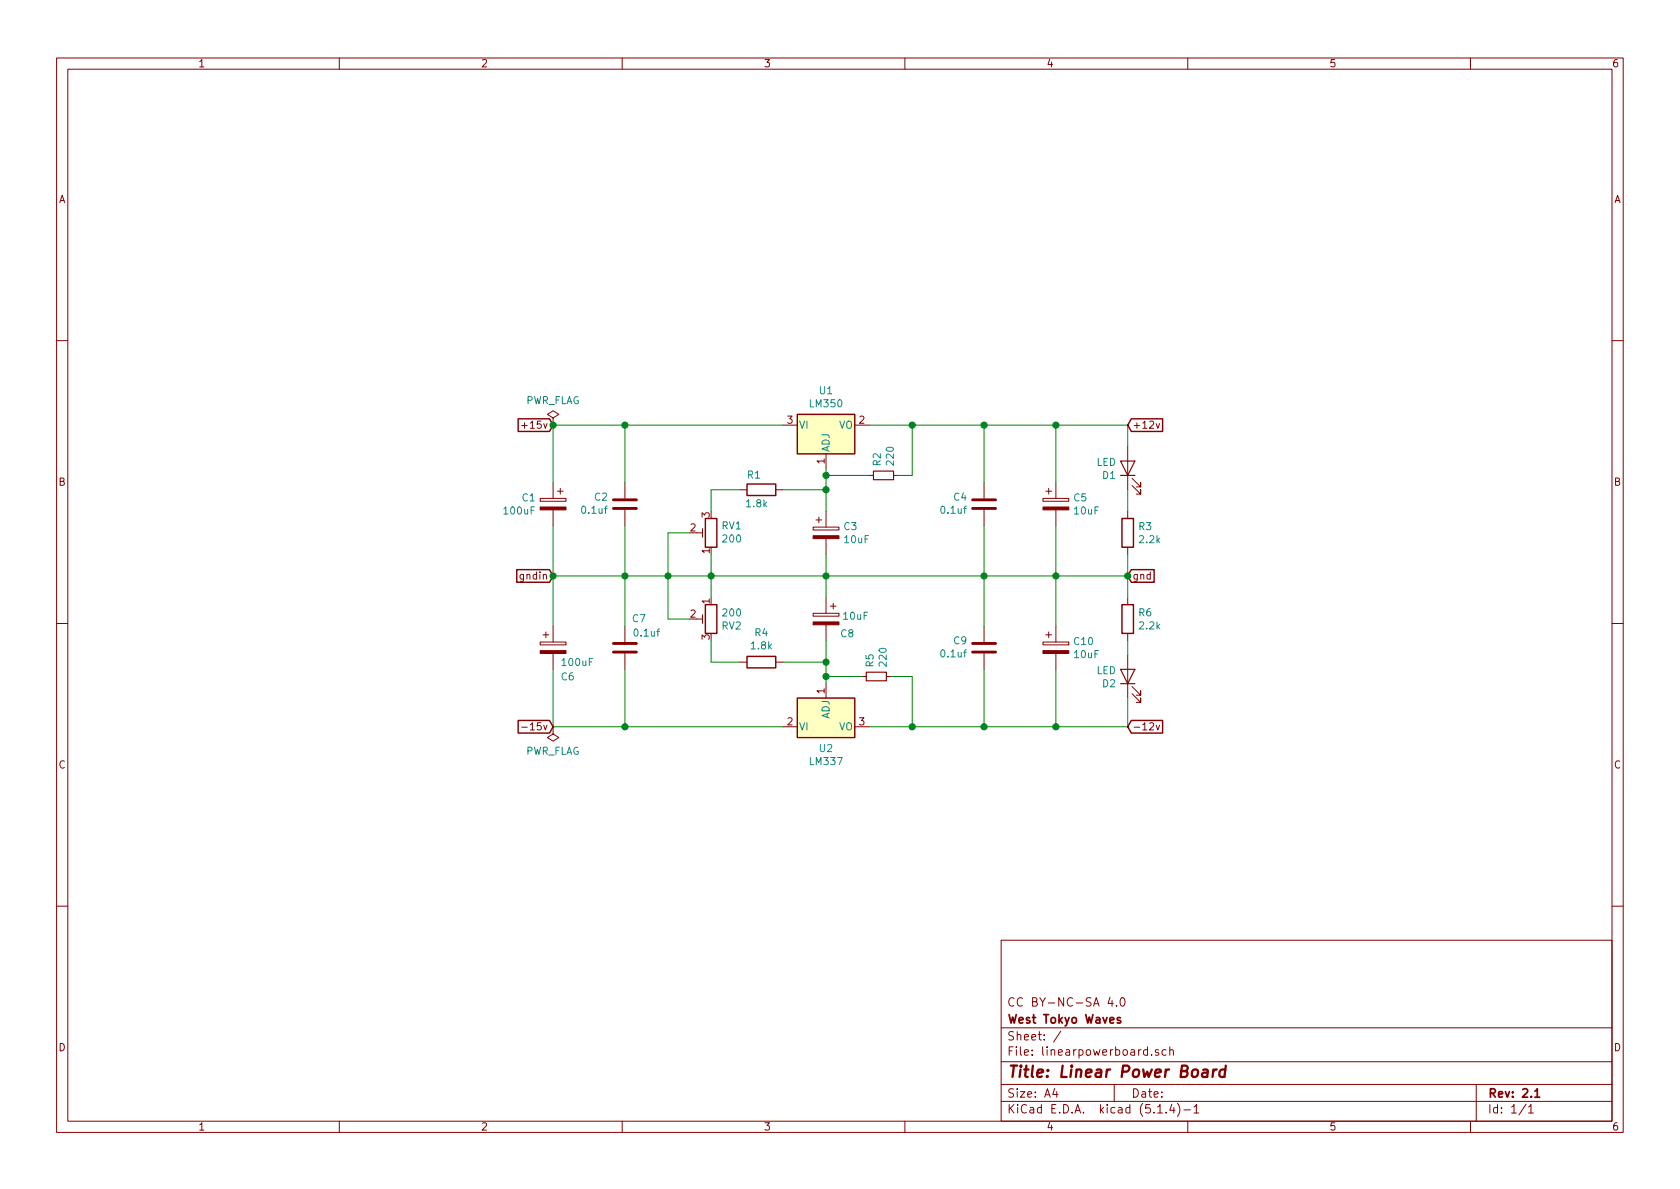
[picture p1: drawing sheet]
<svg xmlns="http://www.w3.org/2000/svg" width="297mm" height="210mm" viewBox="0 0 297 210" stroke-linecap="round" stroke-linejoin="round" font-family="sans-serif">
<g fill="none" stroke="#840000" stroke-width=".18">
<path d="M10 10.3h277v189.9h-277zM12 12.2h273v186.1h-273zM60 10.3v1.9M110 10.3v1.9M160 10.3v1.9M210 10.3v1.9M260 10.3v1.9M10 60.2h2M92.3 75.3h.9M97.8 73.9l1-.6-1-.7-1 .7 1 .6v1.3M97.8 75.2h.1M138.4 75.2h2.6"/>
<path d="M151.1 75.2h2.6M199.4 79v7.6M204.4 74.9l.3 .8 .3-.8M285 60.2h2M95.5 88.1h4.6v.5h-4.6zM97.8 85.3v2.8M97.8 90.2v2.8M98.6 86.9h1M99.1 86.4v1M110.5 85.3v2.8M110.5 90.2v2.8M123.2 94.2h1"/>
<path d="M124.2 93.5v1.5M130.8 86.6h1.3M137.2 86.6h1.2M143.8 93.2h4.5v.5h-4.5zM144.3 91.9h1M144.8 91.4v1.1M146 80.3v2.5M146 90.4v2.8M146 95.2v2.8M153.7 84.1h.7M158 84.1h.7M174 85.3v2.8"/>
<path d="M174 90.2v2.8M184.4 88.1h4.6v.5h-4.6zM184.9 86.9h1M185.4 86.4v1M186.7 85.3v2.8M186.7 90.2v2.8M199.4 90.4v1.3M199.4 96.8v1.2M200.2 85.8l1.5 1.6v-.8v.8h-.8M200.2 84.6l1.5 1.5v-.8v.8h-.8M10 110.3h2M95.5 113.5h4.6v.5h-4.6z"/>
<path d="M96 112.3h1M96.5 111.8v1M97.8 110.7v2.8M97.8 115.6v2.8M110.5 110.7v2.8M110.5 115.6v2.8M123.2 109.5h1M124.2 108.7v1.5M130.8 117.1h1.3M137.2 117.1h1.2M143.8 108.5h4.5v.5h-4.5zM146 105.7v2.8"/>
<path d="M146 110.5v2.8M146.8 107.2h1M147.3 106.7v1M152.4 119.6h.8M156.7 119.6h.8M174 110.7v2.8M174 115.6v2.8M184.4 113.5h4.6v.5h-4.6zM184.9 112.3h1M185.4 111.8v1M186.7 110.7v2.8M186.7 115.6v2.8"/>
<path d="M199.4 105.7v1.2M199.4 112v1.3M199.4 115.8v7.6M285 110.3h2M92.3 128.6h.9M97.8 128.5v1.3l1 .6-1 .7-1-.7 1-.6M97.8 128.5h.1M138.4 128.5h2.6M146 120.9v2.5M151.1 128.5h2.6M200.2 122.7l1.5 1.5v-.8v.8h-.8M200.2 121.4l1.5 1.5v-.7v.7h-.8"/>
<path d="M204.4 128.2l.3 .9 .3-.9M10 160.2h2M177 166.3h108v32h-108zM196.3 176.3l-.4 1.1h.9M196.6 176.9v1M197.4 177.8v.1M198.2 176.6l.2-.2a.8 .8 0 0 1 .5 .8 .8 .8 0 0 1-.5 .7l-.2-.1-.2-.4zM285 160.2h2M60 198.3v1.9M110 198.3v1.9M160 198.3v1.9M177 194.8h108"/>
<path d="M177 191.8h108M177 187.8h108M177 181.8h108M186.5 192.5l-.4 1h1M186.8 193v1M187.6 182.3l-1.3 2M197 191.8v3M203.6 186.5v.1M204.7 196.8h.8M204.8 185.7l-.3-.1-.2 .2v.2l.5 .2v.3h-.5M206.2 196.7v.1M206.2 185.7l-.4-.1-.3 .3v.6l.3 .1 .4-.1"/>
<path d="M206.8 185.7l.2-.1 .4 .1 .1 .9M206.8 185.1v1.5M207.2 195.2l-.4 1.1h.9M207.5 195.8v1M208.2 195.1a1.71 1.71 0 0 1 0 2.3M209.3 196.3h1.2M210 198.3v1.9M211.1 195.8l.4-.5v1.5M211.1 196.8h.9M260 198.3v1.9M261 191.8v6.5M269.8 195.2l-1.2 2"/>
<path d="M270.3 195.8l.4-.5v1.5M270.3 196.8h.8"/>
</g>
<path d="M198.1 180l-.4-.1-.2 .2 .1 .3 .5 .1v.3h-.6M271.4 193l.4-.5v1.5M271.4 194h.8" fill="none" stroke="#840000" stroke-width=".3"/>
<path d="M212.7 189.2h.8l-.1 1.2M213.5 189.6l-.6 .1a.4 .4 0 0 0-.4 .3 .4 .4 0 0 0 .3 .4l.6-.1M214.6 189.1l-.2 1.3M215.1 189.1a.55 .55 0 0 0-.6 .4M216.6 189.2a.68 .68 0 0 0-1 .3v.8l.3 .1 .6-.1M216.7 188.4l-.2 2" fill="none" stroke="#840000" stroke-width=".41"/>
<g fill="none" stroke="#840000" stroke-width=".25">
<path d="M91.6 74.1h5.6l.6 1.1-.6 1.1h-5.6zM141 73.3h10.1v7h-10.1zM200 74.1h5.6v2.2h-5.6l-.6-1.1zM124.7 91.7h2v5.1h-2zM132.1 85.6h5.1v2h-5.1zM198.4 91.7h2v5.1h-2zM91.4 100.7h5.8l.6 1.1-.6 1.2h-5.8zM124.7 106.9h2v5.1h-2zM132.1 116.1h5.1v2h-5.1zM198.4 106.9h2v5.1h-2zM200 100.7h4.1v2.3h-4.1l-.6-1.2zM91.6 127.4h5.6l.6 1.1-.6 1.1h-5.6z"/>
<path d="M141 123.4h10.1v7h-10.1zM200 127.4h5.6v2.2h-5.6l-.6-1.1z"/>
</g>
<path d="M154.4 83.3h3.6v1.5h-3.6zM198.1 81.5h2.6l-1.3 2.6zM198.1 84.1h2.6M153.2 118.9h3.5v1.5h-3.5zM198.1 118.4h2.6l-1.3 2.5zM198.1 120.9h2.6" fill="none" stroke="#840000" stroke-width=".2"/>
<path d="M108.5 88.4h4M108.5 89.9h4M172 88.4h4M172 89.9h4M108.5 113.8h4M108.5 115.3h4M172 113.8h4M172 115.3h4" fill="none" stroke="#840000" stroke-width=".51"/>
<g fill="#ffffc2" stroke="#ffffc2" stroke-width=".18">
<path d="M141 73.3h10.1v7h-10.1z"/>
<path d="M141 123.4h10.1v7h-10.1z"/>
</g>
<g fill="#840000" stroke="#840000" stroke-width=".18">
<path d="M184.4 115.1h4.6v.5h-4.6z"/>
<path d="M184.4 89.7h4.6v.5h-4.6z"/>
<path d="M143.8 110h4.5v.5h-4.5z"/>
<path d="M143.8 94.7h4.5v.5h-4.5z"/>
<path d="M95.5 115.1h4.6v.5h-4.6z"/>
<path d="M95.5 89.7h4.6v.5h-4.6z"/>
</g>
<g fill="none" stroke="#008400" stroke-width=".18">
<path d="M110.5 75.2v10.1M138.4 75.2h-40.6v10.1M153.7 75.2h45.7v3.8M161.3 75.2v8.9h-2.6M174 75.2v10.1M186.7 75.2v10.1M97.8 93v17.7M110.5 93v17.7M121.9 94.2h-3.8v15.3h3.8M125.7 98v7.7M130.8 86.6h-5.1v3.8M138.4 86.6h7.6"/>
<path d="M146 82.8v7.6M146 98v7.7M146 84.1h7.7M174 93v17.7M186.7 93v17.7M199.4 86.6v3.8M199.4 98v7.7M97.8 118.4v10.1h40.6M97.8 101.8h101.6M110.5 118.4v10.1M125.7 113.3v3.8h5.1M138.4 117.1h7.6"/>
<path d="M146 113.3v7.6M146 119.6h6.4M157.5 119.6h3.8v8.9M174 118.4v10.1M186.7 118.4v10.1M199.4 113.3v2.5M199.4 123.4v5.1h-45.7"/>
</g>
<g fill="#008400" stroke="#008400" stroke-width=".25">
<circle cx="199.4" cy="101.8" r=".51"/>
<circle cx="97.8" cy="75.2" r=".51"/>
<circle cx="161.3" cy="75.2" r=".51"/>
<circle cx="174" cy="101.8" r=".51"/>
<circle cx="146.1" cy="101.8" r=".51"/>
<circle cx="186.7" cy="101.8" r=".51"/>
<circle cx="110.5" cy="101.8" r=".51"/>
<circle cx="97.8" cy="101.8" r=".51"/>
<circle cx="186.7" cy="75.2" r=".51"/>
<circle cx="174" cy="75.2" r=".51"/>
<circle cx="125.7" cy="101.8" r=".51"/>
<circle cx="110.5" cy="75.2" r=".51"/>
<circle cx="118.1" cy="101.8" r=".51"/>
<circle cx="174" cy="128.5" r=".51"/>
<circle cx="186.7" cy="128.5" r=".51"/>
<circle cx="110.5" cy="128.5" r=".51"/>
<circle cx="161.3" cy="128.5" r=".51"/>
<circle cx="146.1" cy="119.6" r=".51"/>
<circle cx="146.1" cy="117.1" r=".51"/>
<circle cx="146.1" cy="86.6" r=".51"/>
<circle cx="146.1" cy="84.1" r=".51"/>
</g>
<text font-size="2.8" fill="#840000" x="178" y="190.5">Title: Linear Power Board</text>
<g font-size="2.1" fill="#840000">
<text x="178" y="178">CC BY-NC-SA 4.0</text>
<text x="178" y="184">Sheet: /</text>
<text x="178" y="181">West Tokyo Waves</text>
<text x="178" y="186.7">File: linearpowerboard.sch</text>
<text x="178" y="196.9">KiCad E.D.A. kicad (5.1.4)-1</text>
<text x="178" y="194.1">Size: A4</text>
<text x="200" y="194.1">Date:</text>
<text x="263" y="194.1">Rev: 2.1</text>
<text x="263" y="196.9">Id: 1/1</text>
</g>
<g font-size="1.8" fill="#840000">
<text x="35" y="11.9">1</text>
<text x="85" y="11.9">2</text>
<text x="135" y="11.9">3</text>
<text x="185" y="11.9">4</text>
<text x="235" y="11.9">5</text>
<text x="285" y="11.9">6</text>
<text x="10.4" y="35.9">A</text>
<text x="285.4" y="35.9">A</text>
<text x="93" y="75.8">+15v</text>
<text x="139.2" y="74.9">3</text>
<text x="151.9" y="74.9">2</text>
<text x="200.2" y="75.8">+12v</text>
<text x="145.8" y="82" transform="rotate(-90 145.8 82)">1</text>
<text x="10.4" y="85.9">B</text>
<text x="285.4" y="85.9">B</text>
<text x="122.1" y="94">2</text>
<text x="125.5" y="91.5" transform="rotate(-90 125.5 91.5)">3</text>
<text x="125.5" y="97.9" transform="rotate(-90 125.5 97.9)">1</text>
<text x="92.2" y="102.5">gndin</text>
<text x="125.5" y="106.8" transform="rotate(-90 125.5 106.8)">1</text>
<text x="200.2" y="102.5">gnd</text>
<text x="122.1" y="109.2">2</text>
<text x="125.5" y="113.1" transform="rotate(-90 125.5 113.1)">3</text>
<text x="145.8" y="122.7" transform="rotate(-90 145.8 122.7)">1</text>
<text x="93.5" y="129.2">-15v</text>
<text x="139.2" y="128.3">2</text>
<text x="151.9" y="128.3">3</text>
<text x="200.2" y="129.2">-12v</text>
<text x="10.4" y="135.9">C</text>
<text x="285.4" y="135.9">C</text>
<text x="10.4" y="185.9">D</text>
<text x="285.4" y="185.9">D</text>
<text x="35" y="199.9">1</text>
<text x="85" y="199.9">2</text>
<text x="135" y="199.9">3</text>
<text x="185" y="199.9">4</text>
<text x="235" y="199.9">5</text>
<text x="285" y="199.9">6</text>
</g>
<g font-size="1.8" fill="#008484">
<text x="92.8" y="71.5">PWR_FLAG</text>
<text x="144.9" y="69.7">U1</text>
<text x="141.2" y="75.8">VI</text>
<text x="143.3" y="72">LM350</text>
<text x="148.3" y="75.8">VO</text>
<text x="146.7" y="80" transform="rotate(-90 146.7 80)">ADJ</text>
<text x="155.7" y="82.4" transform="rotate(-90 155.7 82.4)">R2</text>
<text x="158" y="82.1" transform="rotate(-90 158 82.1)">220</text>
<text x="193.9" y="82.4">LED</text>
<text x="92.4" y="88.7">C1</text>
<text x="105.2" y="88.5">C2</text>
<text x="132.1" y="89.7">1.8k</text>
<text x="132.2" y="84.6">R1</text>
<text x="168.7" y="88.5">C4</text>
<text x="189.9" y="88.7">C5</text>
<text x="195" y="84.7">D1</text>
<text x="89.2" y="91">100uF</text>
<text x="103" y="90.9">0.1uf</text>
<text x="127.7" y="93.6">RV1</text>
<text x="127.9" y="95.9">200</text>
<text x="149.3" y="93.7">C3</text>
<text x="166.5" y="90.9">0.1uf</text>
<text x="190" y="91">10uF</text>
<text x="201.4" y="93.7">R3</text>
<text x="149.4" y="96.1">10uF</text>
<text x="201.5" y="96.1">2.2k</text>
<text x="111.9" y="110">C7</text>
<text x="112.2" y="112.6">0.1uf</text>
<text x="127.7" y="111.3">RV2</text>
<text x="127.9" y="109">200</text>
<text x="133.5" y="112.5">R4</text>
<text x="148.7" y="112.7">C8</text>
<text x="149.2" y="109.6">10uF</text>
<text x="168.7" y="113.9">C9</text>
<text x="201.4" y="109">R6</text>
<text x="201.5" y="111.3">2.2k</text>
<text x="99.5" y="117.8">100uF</text>
<text x="132.9" y="114.8">1.8k</text>
<text x="154.5" y="117.9" transform="rotate(-90 154.5 117.9)">R5</text>
<text x="156.8" y="117.7" transform="rotate(-90 156.8 117.7)">220</text>
<text x="166.5" y="116.3">0.1uf</text>
<text x="190" y="114.1">C10</text>
<text x="190" y="116.4">10uF</text>
<text x="193.9" y="119.2">LED</text>
<text x="99.3" y="120.3">C6</text>
<text x="195" y="121.5">D2</text>
<text x="141.2" y="129.2">VI</text>
<text x="146.7" y="127.2" transform="rotate(-90 146.7 127.2)">ADJ</text>
<text x="148.3" y="129.2">VO</text>
<text x="92.8" y="133.5">PWR_FLAG</text>
<text x="143.3" y="135.3">LM337</text>
<text x="144.9" y="133">U2</text>
</g>
</svg>
